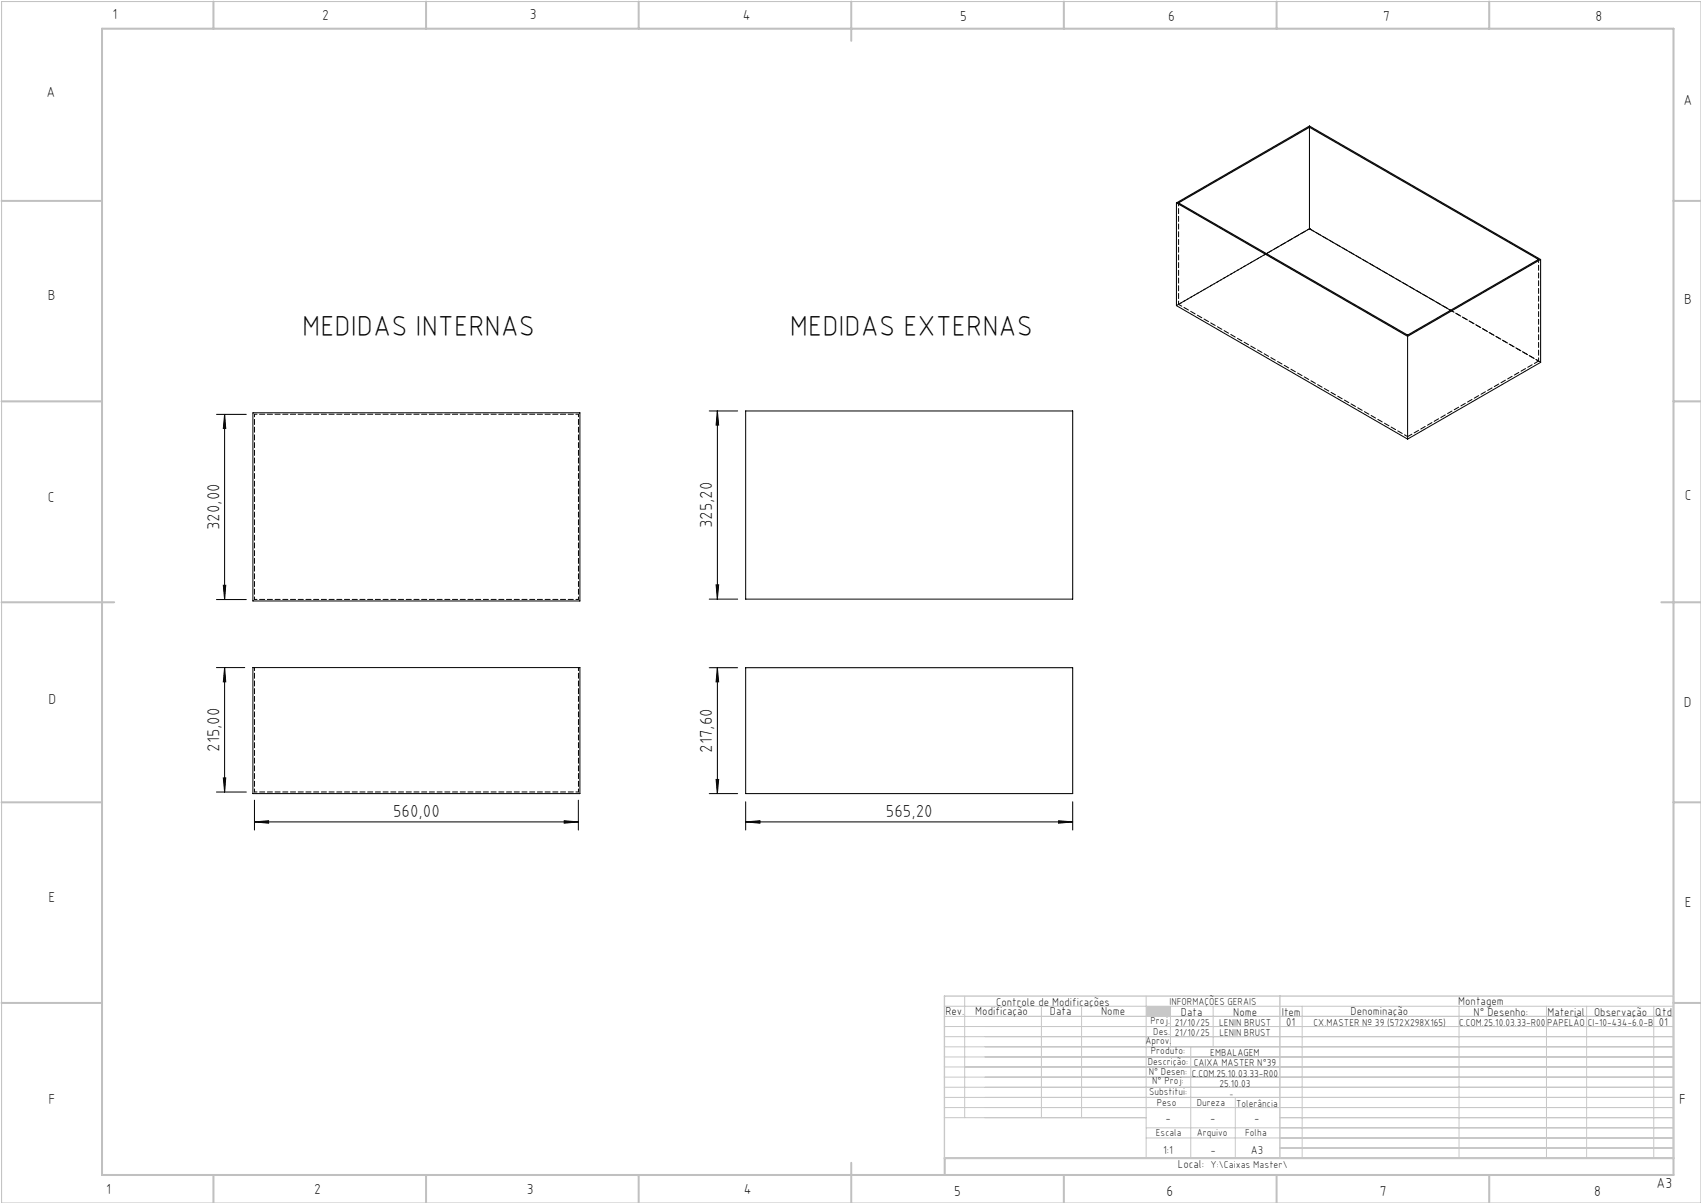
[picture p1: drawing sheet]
<svg xmlns="http://www.w3.org/2000/svg" width="420mm" height="297mm" viewBox="0 0 420 297" stroke-linecap="round" stroke-linejoin="round" font-family="sans-serif">
<path d="M.4 .4h419.6v296.6h-419.6z" fill="none" stroke="#c0c0c0" stroke-width=".25"/>
<g fill="none" stroke="#c0c0c0" stroke-width=".5">
<path d="M25.2 7.1h388v283h-388zM52.7 .4v6.7M105.2 .4v6.7M157.7 .4v6.7M210.2 .4v9.7M262.7 .4v6.7M315.2 .4v6.7M367.7 .4v6.7M.4 49.6h24.8M413.2 49.6h6.8M.4 99.1h24.8M413.2 99.1h6.8"/>
<path d="M.4 148.7h27.8M410.2 148.7h9.8M.4 198.1h24.8M413.2 198.1h6.8M.4 247.6h24.8M413.2 247.6h6.8M52.7 290.1v6.9M105.2 290.1v6.9M157.7 290.1v6.9M210.2 287.1v9.9M262.7 290.1v6.9M315.2 290.1v6.9"/>
<path d="M367.7 290.1v6.9M413.2 285.9h-179.9v4.2"/>
</g>
<g fill="none" stroke="#c3c8d2" stroke-width=".25">
<path d="M233.2 250.9h180M233.2 248.4h180M233.2 253.4h180M233.2 255.9h180M233.2 258.4h180M238.2 245.9v30M257.1 248.4v27.5M267.1 248.4v27.5M283 245.9v40M289 248.4v10M294 258.4v27.5M299.5 248.4v10"/>
<path d="M321.5 248.4v37.5M360.3 248.4v37.5M381.8 248.4v37.5M391.8 248.4v37.5M408.3 248.4v37.5M233.2 260.9h180M233.2 263.4h180M233.2 265.9h180M233.2 268.4h180M233.2 270.9h180M233.2 273.4h180M233.2 275.9h49.8"/>
<path d="M283 278.4h130.2M305 270.9v15M316 275.9h97.2M283 280.9h130.2M316 283.4h97.2"/>
</g>
<path d="M233.2 245.9h180v40h-180zM316 245.9v40" fill="none" stroke="#c3c8d2" stroke-width=".35"/>
<path d="M283 248.4h6v2.5h-6z" fill-rule="evenodd" fill="#c3c8d2"/>
<g fill="none" stroke="#000" stroke-width=".25">
<path d="M323.3 31.4v25.1M290.5 50.1v25.4l57.1 32.9M290.5 50.1l57.1 32.9M290.5 50.1l32.8-19 57.1 33M291 50.1l32.3-18.7 56.6 32.7-32.3 18.6zM323.3 56.5l34.9 20.1M323.3 56.5l-10.6 6.1M380.4 64.1l-32.8 18.9M380.4 64.1v25.4l-32.8 18.9M347.6 83v25.4M53.4 102.3h7.4M55.5 102.3v45.7"/>
<path d="M55.5 102.3l.2 3.5h-.6zM62.4 101.9h80.8v46.5h-80.8zM175.1 101.5h7M177.1 101.5l.3 3.4h-.6zM177.1 101.5v46.4M184.1 101.5h80.8v46.4h-80.8zM53.4 148h7.4M55.1 144.5h.6l-.2 3.5zM175.1 147.9h7M176.8 144.4h.6l-.3 3.5zM53.4 164.8h7M55.5 164.8l.2 3.5h-.6z"/>
<path d="M55.5 164.8v30.7M62.4 164.8h80.8v31.1h-80.8zM175.1 164.8h7M177.1 164.8l.3 3.5h-.6zM177.1 164.8v31.1M184.1 164.8h80.8v31.1h-80.8zM53.4 195.5h7.4M55.1 192h.6l-.2 3.5zM62.8 197.6v7.3M142.8 197.6v7.3M175.1 195.9h7M176.8 192.4h.6l-.3 3.5z"/>
<path d="M184.1 197.9v7M264.9 197.9v7M62.8 202.9l3.5-.3v.6zM62.8 202.9h80M139.3 202.6l3.5 .3-3.5 .3zM184.1 202.9l3.5-.3v.6zM184.1 202.9h80.8M261.4 202.6l3.5 .3-3.5 .3z"/>
</g>
<g fill="#000">
<path d="M55.1 144.5h.6l-.2 3.5zM55.5 102.3l.2 3.5h-.6zM176.8 144.4h.6l-.3 3.5zM177.1 101.5l.3 3.4h-.6z"/>
<path d="M55.5 164.8l.2 3.5h-.6zM55.1 192h.6l-.2 3.5zM177.1 164.8l.3 3.5h-.6zM176.8 192.4h.6l-.3 3.5z"/>
<path d="M62.8 202.9l3.5-.3v.6zM139.3 202.6l3.5 .3-3.5 .3zM184.1 202.9l3.5-.3v.6zM261.4 202.6l3.5 .3-3.5 .3z"/>
</g>
<path d="M291 50.1v25M312.7 62.6l-21.7 12.5M379.9 64.1v25M379.9 89.1l-21.7-12.5M62.8 164.8v30.7M142.8 164.8v30.7" fill="none" stroke="#000" stroke-width=".25" stroke-dasharray="1.3 .6" stroke-dashoffset=".5"/>
<path d="M62.8 102.3h80M142.8 102.3v45.7M62.8 148v-45.7M142.8 148h-80M62.8 195.5h80" fill="none" stroke="#000" stroke-width=".25" stroke-dasharray="1.3 .6" stroke-dashoffset=".6"/>
<path d="M323.3 31.1v.3M323.3 56.5h.1M347.6 82.7v.3" fill="none" stroke="#000" stroke-width=".25" stroke-dasharray="1.3 .6"/>
<path d="M291 75.1l56.6 32.7" fill="none" stroke="#000" stroke-width=".25" stroke-dasharray="1.3 .6" stroke-dashoffset=".4"/>
<path d="M380.4 89.4l-57.1-32.9M347.6 107.8l32.3-18.7" fill="none" stroke="#000" stroke-width=".25" stroke-dasharray="1.3 .6" stroke-dashoffset=".1"/>
<path d="M323.3 56.5l-32.8 18.9" fill="none" stroke="#000" stroke-width=".25" stroke-dasharray="1.3 .6" stroke-dashoffset=".7"/>
<g font-size="7.1">
<text x="74.6" y="82.9">MEDIDAS INTERNAS</text>
<text x="195" y="82.9">MEDIDAS EXTERNAS</text>
</g>
<g font-size="4.3">
<text x="54.2" y="130.9" transform="rotate(-90 54.2 130.9)">320,00</text>
<text x="175.9" y="130.4" transform="rotate(-90 175.9 130.4)">325,20</text>
<text x="54.2" y="185.6" transform="rotate(-90 54.2 185.6)">215,00</text>
<text x="175.9" y="185.8" transform="rotate(-90 175.9 185.8)">217,60</text>
<text x="97.1" y="201.6">560,00</text>
<text x="218.7" y="201.6">565,20</text>
</g>
<g font-size="3.6">
<text x="27.8" y="4.8">1</text>
<text x="79.5" y="4.9">2</text>
<text x="130.8" y="4.8">3</text>
<text x="183.4" y="4.9">4</text>
<text x="237.1" y="5.1">5</text>
<text x="288.4" y="5.2">6</text>
<text x="341.5" y="5.1">7</text>
<text x="394" y="5.2">8</text>
<text x="11.5" y="24">A</text>
<text x="415.7" y="25.8">A</text>
<text x="11.8" y="74.1">B</text>
<text x="415.8" y="75.1">B</text>
<text x="11.8" y="124">C</text>
<text x="416" y="123.5">C</text>
<text x="12" y="173.7">D</text>
<text x="415.8" y="174.7">D</text>
<text x="12" y="222.6">E</text>
<text x="416" y="223.9">E</text>
<text x="12" y="272.6">F</text>
<text x="414.6" y="272.6">F</text>
<text x="409" y="293.3">A3</text>
<text x="26.2" y="294.8">1</text>
<text x="77.6" y="294.8">2</text>
<text x="130.1" y="294.8">3</text>
<text x="183.7" y="294.7">4</text>
<text x="235.6" y="295.2">5</text>
<text x="288" y="295.2">6</text>
<text x="340.7" y="295.2">7</text>
<text x="393.6" y="295.2">8</text>
</g>
<g font-size="2.9">
<text x="240.8" y="250.6">Modificação</text>
<text x="259.2" y="250.6">Data</text>
<text x="271.9" y="250.6">Nome</text>
<text x="290.9" y="288.4">Local:</text>
</g>
<g font-size="2.8">
<text x="233.4" y="250.6">Rev.</text>
<text x="246" y="248.4">Controle de Modificações</text>
<text x="291.6" y="250.8">Data</text>
<text x="304.5" y="250.8">Nome</text>
<text x="316.5" y="250.9">Item</text>
<text x="333.5" y="250.5">Denominação</text>
<text x="360.1" y="248.2">Montagem</text>
<text x="363.9" y="250.8">N° Desenho:</text>
<text x="382.1" y="250.8">Material</text>
<text x="393.6" y="250.8">Observação</text>
<text x="408.7" y="250.9">Qtd</text>
<text x="317.6" y="253.3">01</text>
<text x="409.6" y="253.3">01</text>
<text x="287.7" y="276.9">-</text>
<text x="298.8" y="276.9">-</text>
<text x="309.7" y="276.9">-</text>
<text x="287.2" y="284.8">1:1</text>
<text x="298.9" y="284.8">-</text>
<text x="308.8" y="284.8">A3</text>
</g>
<g font-size="2.5">
<text x="288.7" y="248.2">INFORMAÇÕES GERAIS</text>
<text x="282.8" y="257.8">Aprov.</text>
<text x="284.1" y="252.9">Proj.</text>
<text x="284.8" y="255.4">Des.</text>
<text x="290.1" y="255.8">21/10/25</text>
<text x="290.1" y="253.3">21/10/25</text>
<text x="301" y="253.3">LENIN BRUST</text>
<text x="301.1" y="255.8">LENIN BRUST</text>
<text x="324.3" y="253.3">CX.MASTER Nº 39 (572X298X165)</text>
<text x="360.3" y="253.3">C.COM.25.10.03.33-R00</text>
<text x="382" y="253.3">PAPELÃO</text>
<text x="392" y="253.3">CI-10-434-6.0-B</text>
<text x="283.4" y="262.9">Descrição:</text>
<text x="284.2" y="260.3">Produto:</text>
<text x="294.7" y="263.3">CAIXA MASTER N°39</text>
<text x="298.8" y="260.7">EMBALAGEM</text>
<text x="283.7" y="265.4">N° Desen:</text>
<text x="284.5" y="267.7">N° Proj:</text>
<text x="294.3" y="265.9">C.COM.25.10.03.33-R00</text>
<text x="301.1" y="268.3">25.10.03</text>
<text x="283.7" y="270.4">Substitui:</text>
<text x="285.6" y="273">Peso</text>
<text x="295.5" y="273">Dureza</text>
<text x="305.2" y="273.3">Tolerância</text>
<text x="285.4" y="280.4">Escala</text>
<text x="295.5" y="280.4">Arquivo</text>
<text x="307.5" y="280.4">Folha</text>
<text x="298.9" y="288.4">Y:\Caixas Master\</text>
</g>
<text font-size="2.1" x="303.5" y="270.9">-</text>
</svg>
